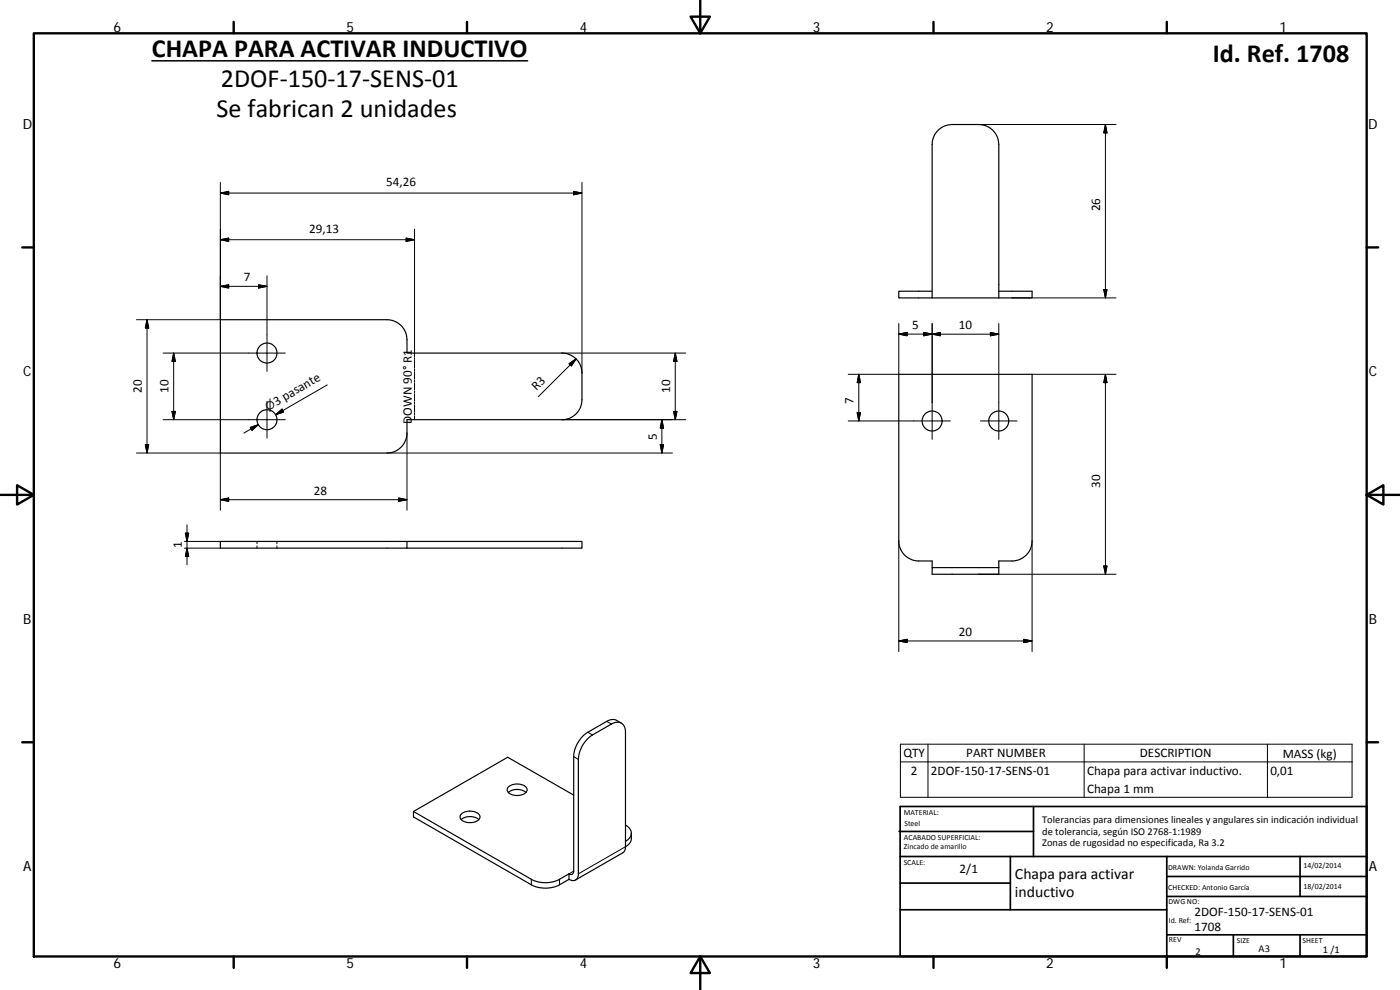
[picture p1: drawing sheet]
<svg xmlns="http://www.w3.org/2000/svg" width="420mm" height="297mm" viewBox="0 0 420 297" stroke-linecap="round" stroke-linejoin="round" font-family="sans-serif">
<g fill="none" stroke="#000" stroke-width=".36">
<path d="M66.1 95.9h50a6 6 0 0 1 6 6v4h46.5a6 6 0 0 1 6.1 6v8a6 6 0 0 1-6.1 6h-46.5v4a6 6 0 0 1-6 6h-50zM279.7 87.4h-10v2h10v-46a6 6 0 0 1 6-6h8a6 6 0 0 1 6.1 6v46M299.8 87.4h9.9v2h-30M66.1 162.5h56v2h-56zM122.1 162.5h52.6v2h-52.6M279.7 170.3v-2h-4a6 6 0 0 1-6-6v-50h40v50a6 6 0 0 1-6 6h-3.9v2M279.7 170.3h20.1v2h-20.1zM186.5 217a4 4 0 0 0-2.4-1.1l-1.6 .3-6.1 3.5a9.3 9.3 0 0 0-4.2 7.3v34.4a.87 .87 0 0 1-.4 .9 .87 .87 0 0 1-1-.1M152.6 237.8a4.3 4.3 0 0 1 5.2 0M152.6 236.1a4.1 4.1 0 0 1 5.5 .5 2.14 2.14 0 0 1-2.5 2.1 2.66 2.66 0 0 1-3.4-2zM172.2 238.6l-19.8-11.4-28.3 16.3M124.1 243.5v1.6l35.4 20.4a9.3 9.3 0 0 0 8.4 0l2.9-1.7a1.72 1.72 0 0 0 2 .2 1.72 1.72 0 0 0 .8-1.8v-34.3a9.4 9.4 0 0 1 4.2-7.4l5.7-3.2a2.59 2.59 0 0 1 3-.3 2.59 2.59 0 0 1 1.2 2.7v34.3"/>
<path d="M124.1 243.5l35.4 20.3a9.3 9.3 0 0 0 8.4 0l2.9-1.6M138.3 244.4a4 4 0 0 1 5.7 .3 1.73 1.73 0 0 1-1.8 2 3.3 3.3 0 0 1-4.1-1.6zM138.4 245.9a4.3 4.3 0 0 1 5.3 0M187.7 254l-.1 1-.7 .9-14.1 8.1M187.7 247.5a2.58 2.58 0 0 1 1.8 2.5 2.58 2.58 0 0 1-1.8 2.4M189.5 250v1.6a3.1 3.1 0 0 1-1.8 2.5M170.8 262.2v1.6"/>
<circle cx="80.1" cy="105.9" r="3"/>
<circle cx="80.1" cy="125.9" r="3"/>
<circle cx="279.7" cy="126.3" r="3"/>
<circle cx="299.7" cy="126.3" r="3"/>
</g>
<g fill="none" stroke="#000" stroke-width=".3">
<path d="M293.7 37.4h41.2M331.8 37.4v52M331.8 37.4l.4 2.5h-1zM66.1 54.8v41.1h-25.2M66.1 57.9l2.5-.5v1zM66.1 57.9h108.6M172.2 57.4l2.5 .5-2.5 .5zM174.7 54.8v57.1M66.1 71.9l2.5-.5v1zM66.1 71.9h58.3M121.9 71.4l2.5 .5-2.5 .5zM124.4 68.7v38.3"/>
<path d="M44.1 95.9v40M44.1 95.9l.5 2.5h-1zM66.1 85.9l2.5-.5v1zM66.1 85.9h14M77.6 85.4l2.5 .5-2.5 .5zM80.1 82.7v28.7M269.7 97.1v15.2h-15.1M277.2 99.7l2.5 .5-2.5 .6zM279.7 97.1v34.7M297.2 99.8l2.6 .5-2.6 .5zM299.8 97.1v34.7M303.7 89.4h31.2"/>
<path d="M331.2 86.9h1l-.4 2.5zM52.1 105.9v20M52.1 105.9l.5 2.5h-1zM85.6 105.9h-36.7M98.2 115.5l-15.5 8.9 2.2-1.2M124.4 107.3v.6M124.4 108.1v2.3M124.4 110.7v.5M124.4 111.5v2.2M124.4 114v.6M124.4 114.8v2.2M124.4 117.3v.6"/>
<path d="M124.4 118.2v2.2M168.6 105.9h37.2M170.8 109.1l2.1-1.4-1.4 2.1zM172.9 107.7l-11.3 11.3M202.7 105.9v20M202.7 105.9l.5 2.5h-1zM257.7 112.3v14M257.7 112.3l.5 2.5h-1zM269.7 100.2l2.5-.5v1.1zM269.7 100.2l30.1 .1M279.7 100.3l2.5-.5v1zM309.7 112.3h25.2"/>
<path d="M331.8 112.3v60M331.8 112.3l.4 2.5h-1zM40.9 135.9h25.2v17.2M43.6 133.4h1l-.5 2.5zM48.9 125.9h36.7M51.6 123.4h1l-.5 2.5zM75.1 128.2l2.4-.8-1.9 1.7zM77.5 127.4l-4.3 2.5M80.1 120.4v11M82.7 124.4l1.9-1.7 .5 .9zM116.1 135.9h85.7M122.1 129.9v23.2"/>
<path d="M124.4 120.6v.6M124.4 121.5v2.2M124.4 124v.5M124.4 124.8v1.1M168.6 125.9h37.2M198.2 133.4h.9l-.5 2.5zM198.6 125.9v10M198.6 125.9l.5 2.5h-.9zM202.2 123.4h1l-.5 2.5zM254.6 126.3h30.6M257.2 123.8h1l-.5 2.5zM294.2 126.3h11"/>
<path d="M55.6 160h1l-.5 2.5zM56.1 157.4v12.1M66.1 149.9l2.5-.5v1zM66.1 149.9h56M119.6 149.4l2.5 .5-2.5 .5zM55.4 162.5h10.7M55.4 164.5h10.7M56.1 164.5l.5 2.4h-1zM77.1 162.5v.6M77.1 163.8v.7M83.1 162.5v.6M83.1 163.8v.7"/>
<path d="M269.7 162.3v33.2M293.7 172.3h41.2M309.7 162.3v33.2M331.2 169.8h1l-.4 2.5zM269.7 192.3l2.5-.5v1zM269.7 192.3h40M307.2 191.8l2.5 .5-2.5 .5zM176.4 219.7l1.4 .8M182.1 216.5l1.4 .8M172.2 227l1.4 .9M270.2 223.3h135.6v15.9h-135.6zM270.2 228.6h135.6"/>
<path d="M278.5 223.3v15.9M325.4 223.3v15.9M380.4 223.3v15.9M187.7 254v.1M187.7 254l-14.1 8.2M159.5 263.8v1.7M167.9 263.8v1.7M172.2 261.4l-1.4 .8"/>
</g>
<circle cx="187.7" cy="254.1" r=".18" fill="#000"/>
<g fill="none" stroke="#000" stroke-width=".71">
<path d="M10.1 10h400.1v277h-400.1zM70.1 6.6v3.4M140.2 6.6v3.4M207.3 5h5.8l-2.9 5zM210.2 0v10M280.2 6.6v3.4M350.2 6.6v3.4M6.7 74.2h3.4M410.2 74.2h3.4M.2 148.5h9.9M5.1 145.6l5 2.9-5 2.9zM410.2 148.5l5-2.9v5.8z"/>
<path d="M410.2 148.5h9.9M6.7 222.7h3.4M410.2 222.7h3.4M70.1 287v3.4M140.2 287v3.4M210.2 287l2.9 5h-5.8zM210.2 287v10M280.2 287v3.4M350.2 287v3.4"/>
</g>
<g fill="none" stroke="#000" stroke-width=".51">
<path d="M269.8 249.5h40.4M270.1 257h140.1M270.1 242h140.1v45h-140.1zM303.2 257v16M310.2 242v15M350.2 257v30M390.2 257v12M270.1 273h80.1M270.1 265h33.1M350.2 269h60M350.2 263h60M350.2 280.5h60"/>
<path d="M370.2 280.5v6.5M390.2 280.5v6.5"/>
</g>
<path d="M45.6 18.2h112.7" fill="none" stroke="#000" stroke-width=".46"/>
<g fill="#000" stroke="#000" stroke-width=".3">
<path d="M331.8 37.4l.4 2.5h-1zM66.1 57.9l2.5-.5v1zM172.2 57.4l2.5 .5-2.5 .5zM66.1 71.9l2.5-.5v1zM121.9 71.4l2.5 .5-2.5 .5zM44.1 95.9l.5 2.5h-1zM66.1 85.9l2.5-.5v1zM77.6 85.4l2.5 .5-2.5 .5zM269.7 100.2l2.5-.5v1.1zM279.7 100.3l2.5-.5v1zM331.2 86.9h1l-.4 2.5zM52.1 105.9l.5 2.5h-1z"/>
<path d="M170.8 109.1l2.1-1.4-1.4 2.1zM202.7 105.9l.5 2.5h-1zM257.7 112.3l.5 2.5h-1zM277.2 99.7l2.5 .5-2.5 .6zM297.2 99.8l2.6 .5-2.6 .5zM331.8 112.3l.4 2.5h-1zM43.6 133.4h1l-.5 2.5zM51.6 123.4h1l-.5 2.5zM75.1 128.2l2.4-.8-1.9 1.7zM82.7 124.4l1.9-1.7 .5 .9zM198.2 133.4h.9l-.5 2.5zM198.6 125.9l.5 2.5h-.9z"/>
<path d="M202.2 123.4h1l-.5 2.5zM257.2 123.8h1l-.5 2.5zM55.6 160h1l-.5 2.5zM66.1 149.9l2.5-.5v1zM119.6 149.4l2.5 .5-2.5 .5zM56.1 164.5l.5 2.4h-1zM331.2 169.8h1l-.4 2.5zM269.7 192.3l2.5-.5v1zM307.2 191.8l2.5 .5-2.5 .5z"/>
</g>
<g font-size="7.9">
<text x="45.6" y="17.1">CHAPA PARA ACTIVAR INDUCTIVO</text>
<text x="364" y="18.5">Id. Ref. 1708</text>
<text x="66.3" y="26.1">2DOF‐150‐17‐SENS‐01</text>
<text x="65" y="35.1">Se fabrican 2 unidades</text>
</g>
<g font-size="4.7">
<text x="304.6" y="263.9">Chapa para activar</text>
<text x="304.6" y="269.3">inductivo</text>
</g>
<g font-size="4.2">
<text x="34" y="9.6">6</text>
<text x="104" y="9.6">5</text>
<text x="174" y="9.6">4</text>
<text x="244" y="9.6">3</text>
<text x="314" y="9.6">2</text>
<text x="384" y="9.6">1</text>
<text x="6.8" y="38.7">D</text>
<text x="410.6" y="38.7">D</text>
<text x="7" y="112.9">C</text>
<text x="410.8" y="112.9">C</text>
<text x="7" y="187.1">B</text>
<text x="410.8" y="187.1">B</text>
<text x="7" y="261.3">A</text>
<text x="410.8" y="261.3">A</text>
<text x="34" y="290.4">6</text>
<text x="104" y="290.4">5</text>
<text x="174" y="290.4">4</text>
<text x="244" y="290.4">3</text>
<text x="314" y="290.4">2</text>
<text x="384" y="290.4">1</text>
</g>
<g font-size="3.9">
<text x="115.9" y="55.9">54,26</text>
<text x="330.2" y="63.4" transform="rotate(-90 330.2 63.4)">26</text>
<text x="92.8" y="69.9">29,13</text>
<text x="73.1" y="84.4">7</text>
<text x="273.7" y="98.7">5</text>
<text x="287.7" y="98.7">10</text>
<text x="42.6" y="117.9" transform="rotate(-90 42.6 117.9)">20</text>
<text x="50.6" y="117.9" transform="rotate(-90 50.6 117.9)">10</text>
<text x="161" y="117.4" transform="rotate(-45 161 117.4)">R3</text>
<text x="201.1" y="117.9" transform="rotate(-90 201.1 117.9)">10</text>
<text x="82.9" y="121.8" transform="rotate(-30 82.9 121.8)">3 pasante</text>
<text x="256.2" y="121.3" transform="rotate(-90 256.2 121.3)">7</text>
<text x="123.6" y="127.1" transform="rotate(-90 123.6 127.1)">DOWN 90° R1</text>
<text x="197.1" y="132" transform="rotate(-90 197.1 132)">5</text>
<text x="94.1" y="148.4">28</text>
<text x="330.2" y="146.3" transform="rotate(-90 330.2 146.3)">30</text>
<text x="54.6" y="164.4" transform="rotate(-90 54.6 164.4)">1</text>
<text x="287.7" y="190.8">20</text>
<text x="271.1" y="227.2">QTY</text>
<text x="290" y="227.2">PART NUMBER</text>
<text x="342.1" y="227.2">DESCRIPTION</text>
<text x="385" y="227.3">MASS (kg)</text>
<text x="273.4" y="232.5">2</text>
<text x="279.4" y="232.5">2DOF‐150‐17‐SENS‐01</text>
<text x="326.3" y="232.6">Chapa para activar inductivo.</text>
<text x="381.3" y="232.5">0,01</text>
<text x="326.3" y="237.9">Chapa 1 mm</text>
<text x="288" y="262">2/1</text>
<text x="358.5" y="274.9">2DOF‐150‐17‐SENS‐01</text>
<text x="358.5" y="279.4">1708</text>
</g>
<text font-size="3.3" x="80.5" y="123.2" transform="rotate(-30 80.5 123.2)">⌀</text>
<g font-size="3.1">
<text x="312.8" y="246.8">Tolerancias para dimensiones lineales y angulares sin indicación individual</text>
<text x="312.8" y="250.4">de tolerancia, según ISO 2768‐1:1989</text>
<text x="312.8" y="254">Zonas de rugosidad no especificada, Ra 3.2</text>
<text x="358.7" y="286.4">2</text>
<text x="377.7" y="285.6">A3</text>
<text x="397" y="285.9">1 /1</text>
</g>
<g font-size="2.4">
<text x="271.2" y="244.4">MATERIAL:</text>
<text x="271.3" y="251.9">ACABADO SUPERFICIAL:</text>
<text x="271.4" y="247.9">Steel</text>
<text x="271.3" y="254.6">Zincado de amarillo</text>
<text x="271.2" y="259.7">SCALE:</text>
<text x="350.6" y="260.9">DRAWN: Yolanda Garrido</text>
<text x="391.2" y="260.6">14/02/2014</text>
<text x="350.6" y="267">CHECKED: Antonio García</text>
<text x="391.2" y="266.6">18/02/2014</text>
<text x="350.7" y="271.4">DWG NO:</text>
<text x="350.8" y="276.8">Id. Ref:</text>
<text x="350.8" y="282.8">REV</text>
<text x="371.2" y="282.9">SIZE</text>
<text x="390.9" y="282.9">SHEET</text>
</g>
</svg>
